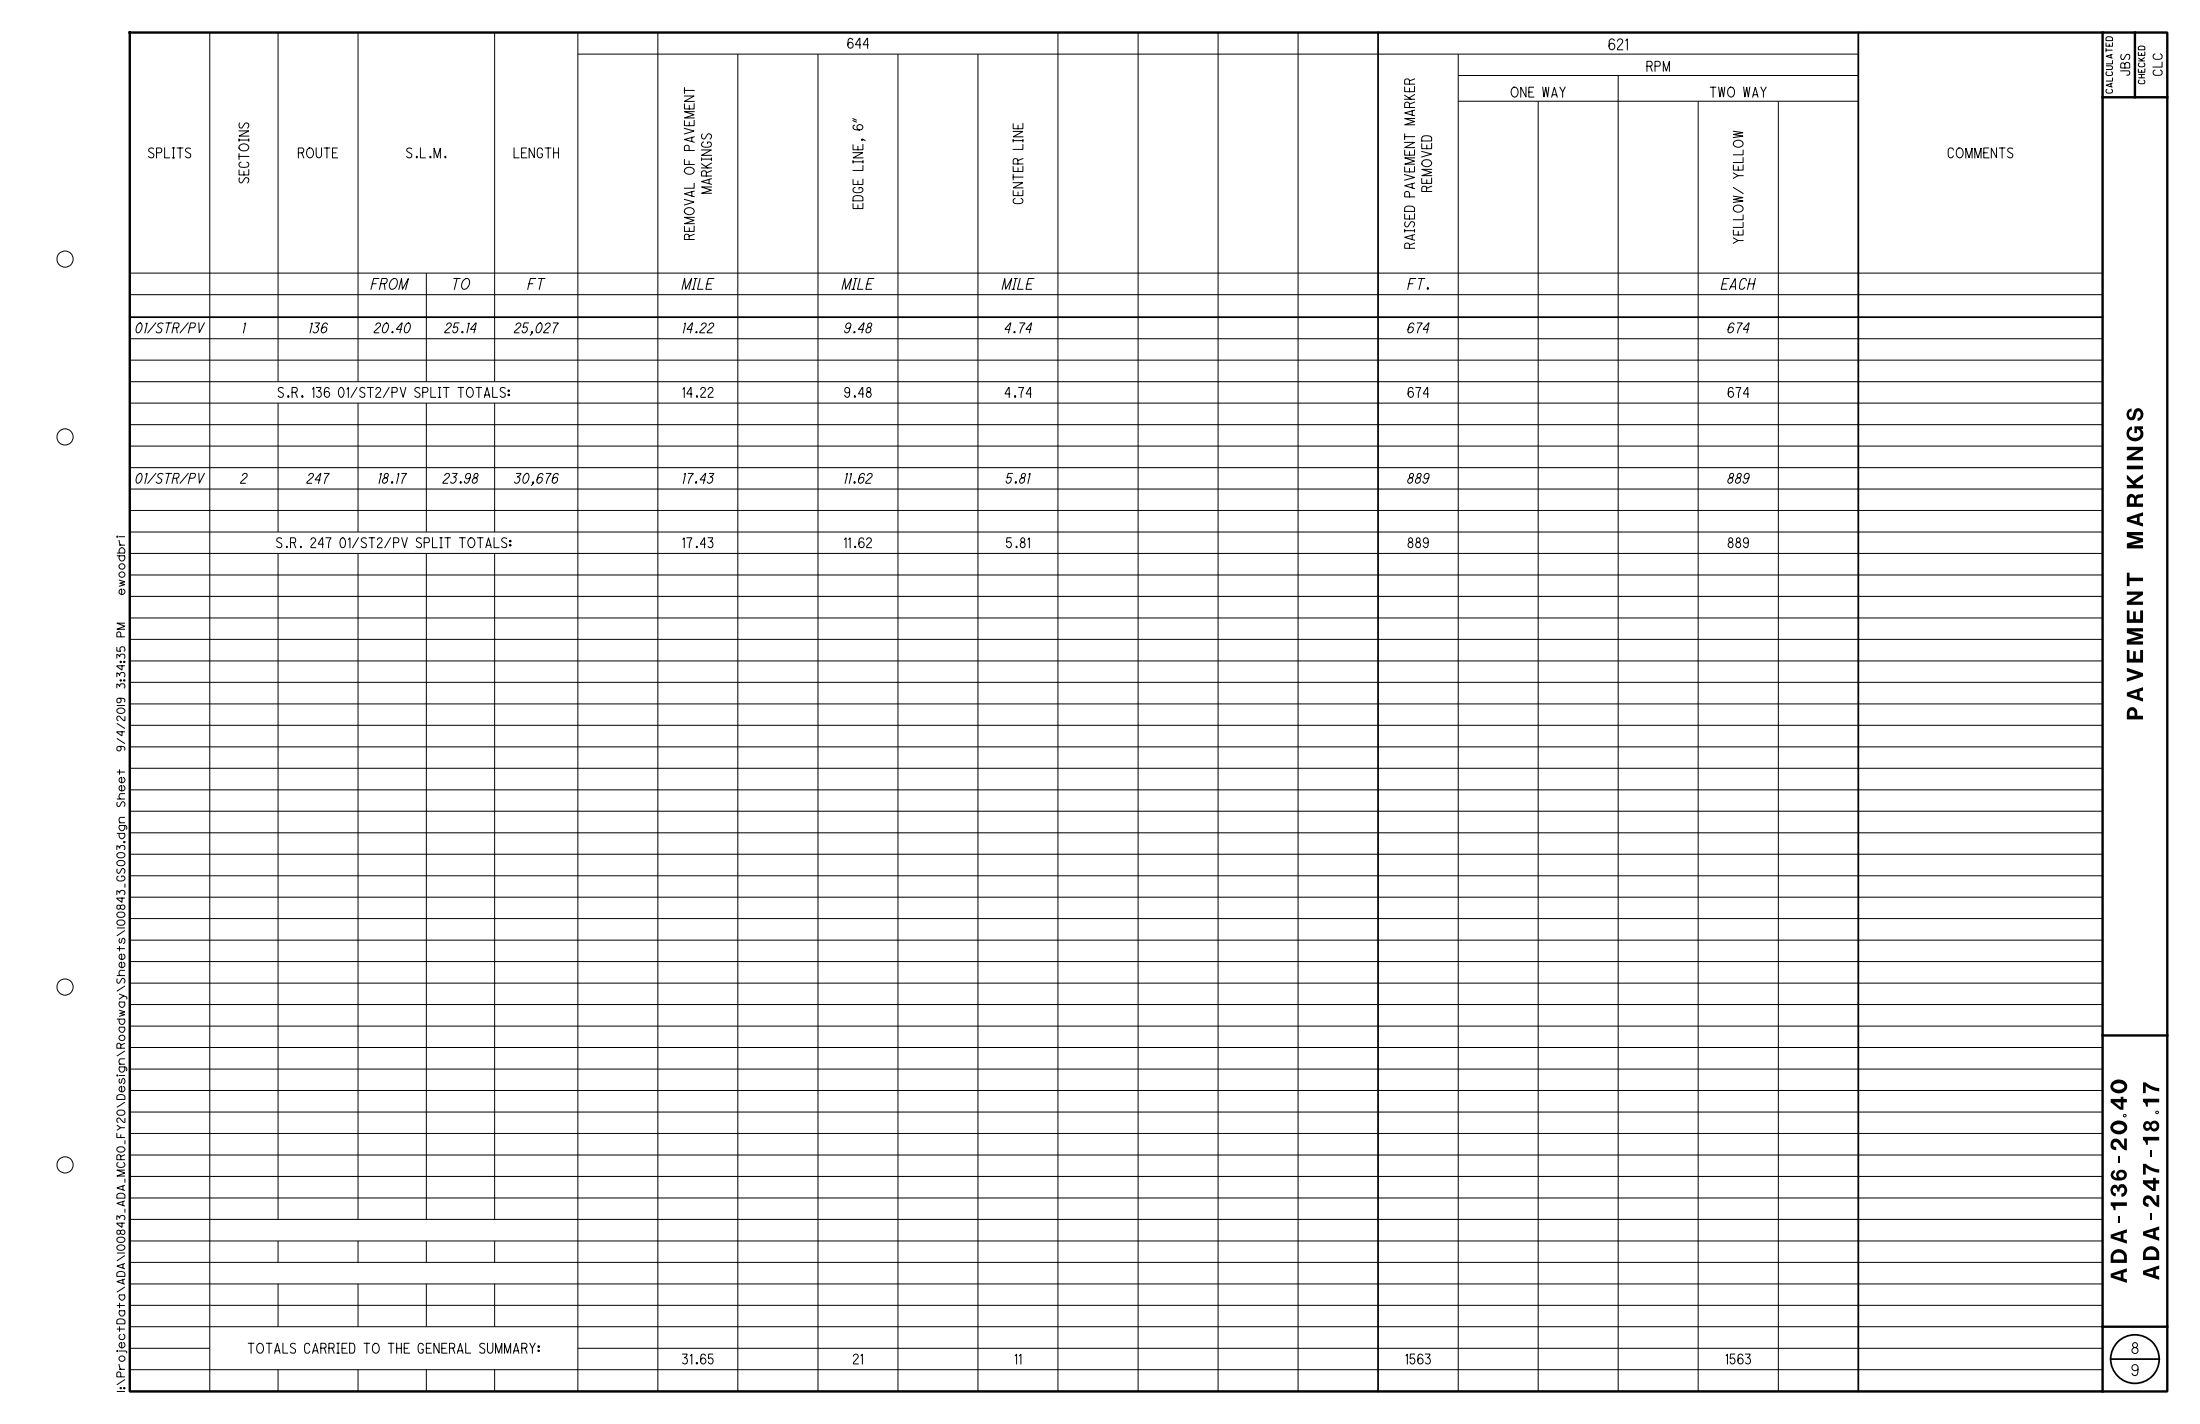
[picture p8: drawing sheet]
<svg xmlns="http://www.w3.org/2000/svg" width="432mm" height="279mm" viewBox="0 0 432 279" stroke-linecap="round" stroke-linejoin="round" font-family="sans-serif">
<g fill="none" stroke="#000" stroke-width=".2">
<path d="M70.3 6.4v68.5M97.1 6.4v68.5M113.4 10.6h251.3M113.4 6.4v266.6M129.1 6.4v266.6M134.3 17.2v1.1M134.3 17.7h1.9M134.3 18.8h1.9l-1.9 1.1h1.9M144.8 10.6v262.4M160.5 10.6v262.4M176.2 10.6v262.4M191.9 10.6v262.4"/>
<path d="M207.6 6.4v266.6M223.4 6.4v266.6M239.1 6.4v266.6M254.8 6.4v266.6M275.7 19.5h1.9M275.7 18.7l1.2 .8M276.6 16.5v-.6a.49 .49 0 0 0-.4-.4 .49 .49 0 0 0-.5 .3v.7h1.9M276.6 17.3v.7M277.6 18.6l-1.1 .6M277.6 17v1h-1.9v-.9M277.6 15.5l-1 .4M286.2 19.9h78.5"/>
<path d="M286.2 14.8h78.5M286.2 10.6v262.4M301.9 19.9v253.1M317.6 14.8v258.2M333.3 19.9v253.1M349 19.9v253.1M412.7 6.4v266.6h-387.2M46.9 25.7h1.9l-1.9 1h1.9M46.9 27.3v.4M46.9 27.5h1.9M46.9 30.2v1.1M46.9 30.7h1.9"/>
<path d="M47 34.9v.1a.48 .48 0 0 0 0 .6 .48 .48 0 0 0 .6 .1l.4-.7a.53 .53 0 0 1 .8 .1 .53 .53 0 0 1-.2 .8M47 24.2a.48 .48 0 0 0-.1 .7 .48 .48 0 0 0 .7 .1l.5-.8a.54 .54 0 0 1 .7 .2 .54 .54 0 0 1-.2 .7M47.1 28.5a1.01 1.01 0 0 1 1-.3 1.01 1.01 0 0 1 .7 .9 1.01 1.01 0 0 1-1 .5 1.01 1.01 0 0 1-.9-.8zM47.3 31.8a.55 .55 0 0 0-.3 .7 .55 .55 0 0 0 .7 .3 .79 .79 0 0 0 1.1-.6l-.1-.2-.2-.2M47.9 33.7v.6M48.8 27.3v.4M48.8 33.3v1h-1.9v-.9M134.3 39.1l1.9 .6-1.9 .5M134.3 25.2l1.9 .5-1.9 .6M134.3 31.3v1h1.9M134.5 33.1a1.01 1.01 0 0 1 1.1-.3 1.01 1.01 0 0 1 .6 .9 1.02 1.02 0 0 1-1 .5 1.02 1.02 0 0 1-.9-.8zM135.3 31.6v.7"/>
<path d="M135.3 29.5v-.6a.46 .46 0 0 0-.5-.4 .46 .46 0 0 0-.5 .4v.6h1.9M135.3 20.7v.7M135.3 24v.7M135.8 27v.8M135.8 37.6v.9M136.2 36v.9h-1.9M136.2 37.5l-1.9 .5 1.9 .6M136.2 26.8l-1.9 .6 1.9 .5M136.2 23.6v1.1h-1.9v-1M136.2 20.4v1h-1.9v-1M136.2 21.9h-1.9l1.9 .6-1.9 .6h1.9M137.7 29.4h1.9l-1.9 1.1h1.9"/>
<path d="M137.7 32.9h1.9M137.7 32.1l1.2 .8M137.7 31.2h1.9M137.7 31v.5M137.8 26.3v.1a.5 .5 0 0 0 0 .6 .5 .5 0 0 0 .6 .1l.5-.8a.53 .53 0 0 1 .7 .3 .53 .53 0 0 1-.2 .7M138.1 27.9l-.4 .3a.58 .58 0 0 0 .2 .6 .58 .58 0 0 0 .6 .1h.3a.56 .56 0 0 0 .8-.3 .56 .56 0 0 0-.4-.7h-.3v.3M138.6 34.5v-.6a.49 .49 0 0 0-.4-.4 .49 .49 0 0 0-.5 .4v.6h1.9M139.2 35.2v.8M139.6 36.7h-1.9l1.9 .6-1.9 .6h1.9M139.6 32l-1.1 .7M139.6 31v.5M139.6 35.1l-1.9 .5 1.9 .6"/>
<path d="M139.6 33.5l-1 .4M167.4 23.7l.7 .3M167.4 23.3l.7 .3M167.4 30h2l-2 1h2M167.4 31.8h2M167.4 31.5v.5M167.5 38.6a1.43 1.43 0 0 1 1.9 .2v.6h-2zM167.7 24.6a.46 .46 0 0 0-.3 .4 .46 .46 0 0 0 .4 .4l.3 .1a.83 .83 0 0 0 1.3-.6 .56 .56 0 0 0-.6-.5 .56 .56 0 0 0-.5 .5 .56 .56 0 0 0 .4 .6M167.8 36.8a.55 .55 0 0 0-.3 .7 .55 .55 0 0 0 .7 .3 .77 .77 0 0 0 .8 0 .77 .77 0 0 0 .3-.8l-.2-.2h-.5v.3M168.4 28.7v.7M168.4 35.5v.7M169.3 27.3v.3l-.2-.2a.27 .27 0 0 1 .2-.1 .27 .27 0 0 1 .3 .1l.2 .2"/>
<path d="M169.4 39.9v1h-2v-.9M169.4 35.2v1h-2v-1M169.4 28.4v1h-2v-1M169.4 32.5v.9h-2M169.4 31.5v.5M198.9 35.8h1.9l-1.9 1.1h1.9M198.9 25.8h1.9l-1.9 1h1.9M198.9 27.4v.4M198.9 27.6h1.9M198.9 34.2v1.1M198.9 34.7h1.9M199.2 38.9a.55 .55 0 0 0-.3 .8 .55 .55 0 0 0 .7 .3 .79 .79 0 0 0 1.2-.6l-.1-.3-.3-.2"/>
<path d="M199.8 32.2v-.7a.46 .46 0 0 0-.5-.4 .46 .46 0 0 0-.4 .4v.7h1.9M199.8 24.6v.7M199.8 33v.7M199.8 37.7v.7M200.8 27.4v.4M200.8 31.1l-1 .4M200.8 28.4v.9h-1.9M200.8 37.4v1h-1.9v-1M200.8 32.6v1.1h-1.9v-1M200.8 24.2v1.1h-1.9v-1M275.7 27.9h1.9l-1.9 1.1h1.9M275.7 34.3l1.9 .5-1.9 .5"/>
<path d="M275.7 26.3v1.1M275.7 26.8h1.9M276.6 38.6v-.6a.48 .48 0 0 0-.4-.4 .48 .48 0 0 0-.5 .4v.6h1.9M276.6 21.1v-.7a.48 .48 0 0 0-.4-.4 .48 .48 0 0 0-.5 .4v.7h1.9M276.6 29.8v.6M276.6 33.1v.6M277.2 21.8v.8M277.2 36.1v.8M277.6 31h-1.9l1.9 .6-1.9 .6h1.9M277.6 23.2h-1.9l1.9 .6-1.9 .7h1.9M277.6 35.9l-1.9 .5 1.9 .6M277.6 32.7v1h-1.9v-.9"/>
<path d="M277.6 29.4v1h-1.9v-.9M277.6 21.6l-1.9 .6 1.9 .5M277.6 20l-1 .4M279 29.7l2 .5-2 .6M279.2 26.9a1.39 1.39 0 0 1 1.8 .2v.6h-2zM279.2 31.6a1.01 1.01 0 0 1 1.1-.3 1.01 1.01 0 0 1 .7 .8 1 1 0 0 1-1.1 .6 1 1 0 0 1-.8-.8zM280 37.6v-.7a.49 .49 0 0 0-.5-.4 .49 .49 0 0 0-.5 .4v.7h2M280 28.5v.7M280 35.3v.7M281 35v1h-2v-1M281 28.2v1h-2v-1M281 33.2h-2l2 .6-2 .7h2"/>
<path d="M281 36.5l-1 .4M340.2 36.8l1.9 1.2M340.2 33.9l.9 .6-.9 .5M340.2 38.5l1.9 .3-1.9 .3 1.9 .3-1.9 .3M340.2 25.8l1.9 .2-1.9 .4 1.9 .3-1.9 .3M340.5 27.7a.99 .99 0 0 1 1-.2 .99 .99 0 0 1 .6 .8 1 1 0 0 1-1 .6 1 1 0 0 1-.9-.8zM341.1 34.5h1M341.2 32.7v.7M342.1 32.4v1h-1.9v-1M342.1 30.9v1h-1.9M342.1 29.5v.9h-1.9M25.5 57.8h387.2"/>
<path d="M83.7 53.6v21.3M134.6 41a.99 .99 0 0 1 1-.3 .99 .99 0 0 1 .6 .9 1 1 0 0 1-1 .5 1 1 0 0 1-.9-.8zM135.3 47v-.6a.47 .47 0 0 0-.5-.4 .47 .47 0 0 0-.5 .3v.7h1.9M135.3 44.7v.7M136.2 46l-.9 .4M136.2 44.4v1h-1.9v-.9M136.2 42.7h-1.9l1.9 .6-1.9 .6h1.9M168.4 40.3v.6M275.7 45.3h1.9M275.7 45v.5M275.8 40.6a1.44 1.44 0 0 1 1.8 .3v.6h-1.9v-.7zM275.8 43.6a.54 .54 0 0 0-.1 .6 .54 .54 0 0 0 .6 .3l.6-1a.55 .55 0 0 1 .7 .3 .55 .55 0 0 1-.2 .7"/>
<path d="M276.6 48.7v-.6a.49 .49 0 0 0-.4-.4 .49 .49 0 0 0-.5 .3v.7h1.9M276.6 42.3v.7M277.2 46.2v.8M277.6 45v.5M277.6 46l-1.9 .6 1.9 .5M277.6 41.9v1.1h-1.9v-1M277.6 47.7l-1 .4M340.2 46.7l.9 .5-.9 .5M340.5 40.5a.99 .99 0 0 1 1-.2 .99 .99 0 0 1 .6 .8 1 1 0 0 1-1 .5 1 1 0 0 1-.9-.8zM341.1 47.2h1M341.2 45.4v.7M342.1 45.1v1h-1.9v-.9"/>
<path d="M342.1 43.7v.9h-1.9M342.1 42.2v.9h-1.9M412.7 53.6h-387.2v76.1h387.2M25.5 79.1h387.2M25.5 74.9h387.2M25.5 70.7h387.2M25.5 66.5h387.2M54.6 74.9v-68.5h-13.4v266.6M54.6 79.1v25.3M70.3 79.1v25.3M83.7 79.1v25.3M97.1 79.1v25.3"/>
<path d="M25.5 96h387.2M25.5 91.8h387.2M25.5 87.5h387.2M25.5 83.3h387.2M25.5 117h387.2M25.5 112.8h387.2M25.5 108.6h387.2M25.5 104.4h387.2M25.5 100.2h387.2M54.6 108.6v130.7M70.3 108.6v130.7M83.7 108.6v130.7"/>
<path d="M97.1 108.6v130.7M25.5 138.1h387.2M25.5 133.9h387.2M25.5 125.4h387.2M25.5 121.2h387.2M25.5 159.2h387.2M25.5 155h387.2M25.5 150.7h387.2M25.5 146.5h387.2M25.5 142.3h387.2M25.5 167.6h387.2M25.5 163.4h387.2"/>
<path d="M412.7 171.8h-387.2v4.2h387.2M25.5 197.1h387.2M25.5 188.7h387.2M25.5 180.2h387.2M412.7 184.5h-387.2v8.4h387.2M25.5 201.3h387.2M412.7 214h-387.2v4.2h387.2M412.7 205.5h-387.2v4.3h387.2M25.5 239.3h387.2M25.5 235.1h387.2M25.5 230.8h387.2M25.5 226.6h387.2"/>
<path d="M25.5 222.4h387.2M25.5 256.1h387.2M25.5 251.9h387.2M25.5 247.7h387.2M25.5 243.5h387.2M54.6 243.5v4.2M54.6 251.9v8.4M70.3 243.5v4.2M70.3 251.9v8.4M83.7 243.5v4.2M83.7 251.9v8.4M97.1 243.5v4.2"/>
<path d="M97.1 251.9v8.4M25.5 260.3h387.2M41.2 264.5h-15.7v4.2h387.2M54.6 268.7v4.3M70.3 268.7v4.3M83.7 268.7v4.3M97.1 268.7v4.3M113.4 264.5h299.3"/>
<circle cx="12.8" cy="50.8" r="1.59"/>
<circle cx="12.8" cy="85.7" r="1.59"/>
<circle cx="12.8" cy="193.7" r="1.59"/>
<circle cx="12.8" cy="228.6" r="1.59"/>
</g>
<path d="M25.5 6.4h399.9v266.6h-399.9zM412.7 6.4v266.6M412.7 19.1h12.7M419 6.4v12.7M412.7 203.2h12.7M412.7 260.3h12.7" fill="none" stroke="#000" stroke-width=".47"/>
<g fill="none" stroke="#000" stroke-width=".34">
<path d="M270.5 6.4v266.6M364.7 6.4v266.6M25.5 62.2h387.2M414.3 266.7h9.5"/>
<circle cx="419" cy="266.7" r="4.8"/>
</g>
<g font-size="3.2">
<text x="420.6" y="107.6" transform="rotate(-90 420.6 107.6)">M A RK ING S</text>
<text x="420.6" y="141.1" transform="rotate(-90 420.6 141.1)">PA V EM ENT</text>
<text x="417.5" y="217.8" transform="rotate(-90 417.5 217.8)">40</text>
<text x="423.8" y="217.1" transform="rotate(-90 423.8 217.1)">17</text>
<text x="417.5" y="251.7" transform="rotate(-90 417.5 251.7)">A D A -136-20.</text>
<text x="423.8" y="251.1" transform="rotate(-90 423.8 251.1)">A D A -247-18.</text>
</g>
<g font-size="2.2">
<text x="418.4" y="265.6">8</text>
<text x="418.4" y="269.9">9</text>
</g>
<g font-size="2.1">
<text x="315.8" y="9.8">621</text>
<text x="72.8" y="56.8">FROM</text>
<text x="88.6" y="56.8">TO</text>
<text x="103.6" y="56.8">FT</text>
<text x="133.9" y="56.8">MILE</text>
<text x="165.3" y="56.8">MILE</text>
<text x="196.7" y="56.8">MILE</text>
<text x="276.3" y="56.8">FT.</text>
<text x="337.8" y="56.8">EACH</text>
</g>
<g font-size="1.9">
<text x="166.4" y="9.5">644</text>
<text x="323.3" y="14">RPM</text>
<text x="296.6" y="19">ONE WAY</text>
<text x="335.7" y="19">TWO WAY</text>
<text x="29.2" y="31">SPLITS</text>
<text x="58.6" y="31">ROUTE</text>
<text x="79.8" y="31">S.L.M.</text>
<text x="100.9" y="31">LENGTH</text>
<text x="382.4" y="31">COMMENTS</text>
<text x="26.5" y="65.3">01/STR/PV</text>
<text x="47.5" y="65.3">1</text>
<text x="60.6" y="65.3">136</text>
<text x="73.4" y="65.3">20.40</text>
<text x="87.3" y="65.3">25.14</text>
<text x="100.9" y="65.3">25,027</text>
<text x="133.9" y="65.3">14.22</text>
<text x="165.7" y="65.3">9.48</text>
<text x="197.1" y="65.3">4.74</text>
<text x="276.2" y="65.3">674</text>
<text x="339" y="65.3">674</text>
<text x="54.6" y="78">S.R. 136 01/ST2/PV SPLIT TOTALS:</text>
<text x="134" y="78">14.22</text>
<text x="165.8" y="78">9.48</text>
<text x="197.3" y="78">4.74</text>
<text x="276.4" y="78">674</text>
<text x="339.2" y="78">674</text>
<text x="26.5" y="94.8">01/STR/PV</text>
<text x="47.2" y="94.8">2</text>
<text x="60.2" y="94.8">247</text>
<text x="74.1" y="94.8">18.17</text>
<text x="86.9" y="94.8">23.98</text>
<text x="100.9" y="94.8">30,676</text>
<text x="133.8" y="94.8">17.43</text>
<text x="165.6" y="94.8">11.62</text>
<text x="197.4" y="94.8">5.81</text>
<text x="276.2" y="94.8">889</text>
<text x="339" y="94.8">889</text>
<text x="54.3" y="107.5">S.R. 247 01/ST2/PV SPLIT TOTALS:</text>
<text x="134" y="107.5">17.43</text>
<text x="165.8" y="107.5">11.62</text>
<text x="197.6" y="107.5">5.81</text>
<text x="276.4" y="107.5">889</text>
<text x="339.2" y="107.5">889</text>
<text x="48.7" y="265.5">TOTALS CARRIED TO THE GENERAL SUMMARY:</text>
<text x="134" y="267.6">31.65</text>
<text x="167.5" y="267.6">21</text>
<text x="199.3" y="267.6">11</text>
<text x="275.9" y="267.6">1563</text>
<text x="338.8" y="267.6">1563</text>
</g>
<g font-size="1.8">
<text x="418" y="14.7" transform="rotate(-90 418 14.7)">JBS</text>
<text x="424.4" y="14.8" transform="rotate(-90 424.4 14.8)">CLC</text>
</g>
<g font-size="1.6">
<text x="24.5" y="116.7" transform="rotate(-90 24.5 116.7)">ewoodbri</text>
<text x="24.5" y="125" transform="rotate(-90 24.5 125)">PM</text>
<text x="24.5" y="129.2" transform="rotate(-90 24.5 129.2)">35</text>
<text x="24.5" y="137.9" transform="rotate(-90 24.5 137.9)">9</text>
<text x="24.5" y="135.1" transform="rotate(-90 24.5 135.1)">3:</text>
<text x="24.5" y="132.9" transform="rotate(-90 24.5 132.9)">34:</text>
<text x="24.5" y="147.3" transform="rotate(-90 24.5 147.3)">9/4/201</text>
<text x="24.5" y="158.3" transform="rotate(-90 24.5 158.3)">Sheet</text>
<text x="24.5" y="164.6" transform="rotate(-90 24.5 164.6)">dgn</text>
<text x="24.5" y="181.5" transform="rotate(-90 24.5 181.5)">00843_GS003.</text>
<text x="24.5" y="210.4" transform="rotate(-90 24.5 210.4)">gn\Roadway\Sheets\1</text>
<text x="24.5" y="245.3" transform="rotate(-90 24.5 245.3)">00843_ADA_MCRO_FY20\Desi</text>
<text x="24.5" y="264.5" transform="rotate(-90 24.5 264.5)">ectData\ADA\1</text>
<text x="24.5" y="273" transform="rotate(-90 24.5 273)">I\Proj</text>
<text x="24.5" y="272.5" transform="rotate(-90 24.5 272.5)">:</text>
</g>
<g font-size="1.3">
<text x="421" y="16.4" transform="rotate(-90 421 16.4)">CHECKED</text>
<text x="414.6" y="18.3" transform="rotate(-90 414.6 18.3)">CALCULATED</text>
</g>
</svg>
